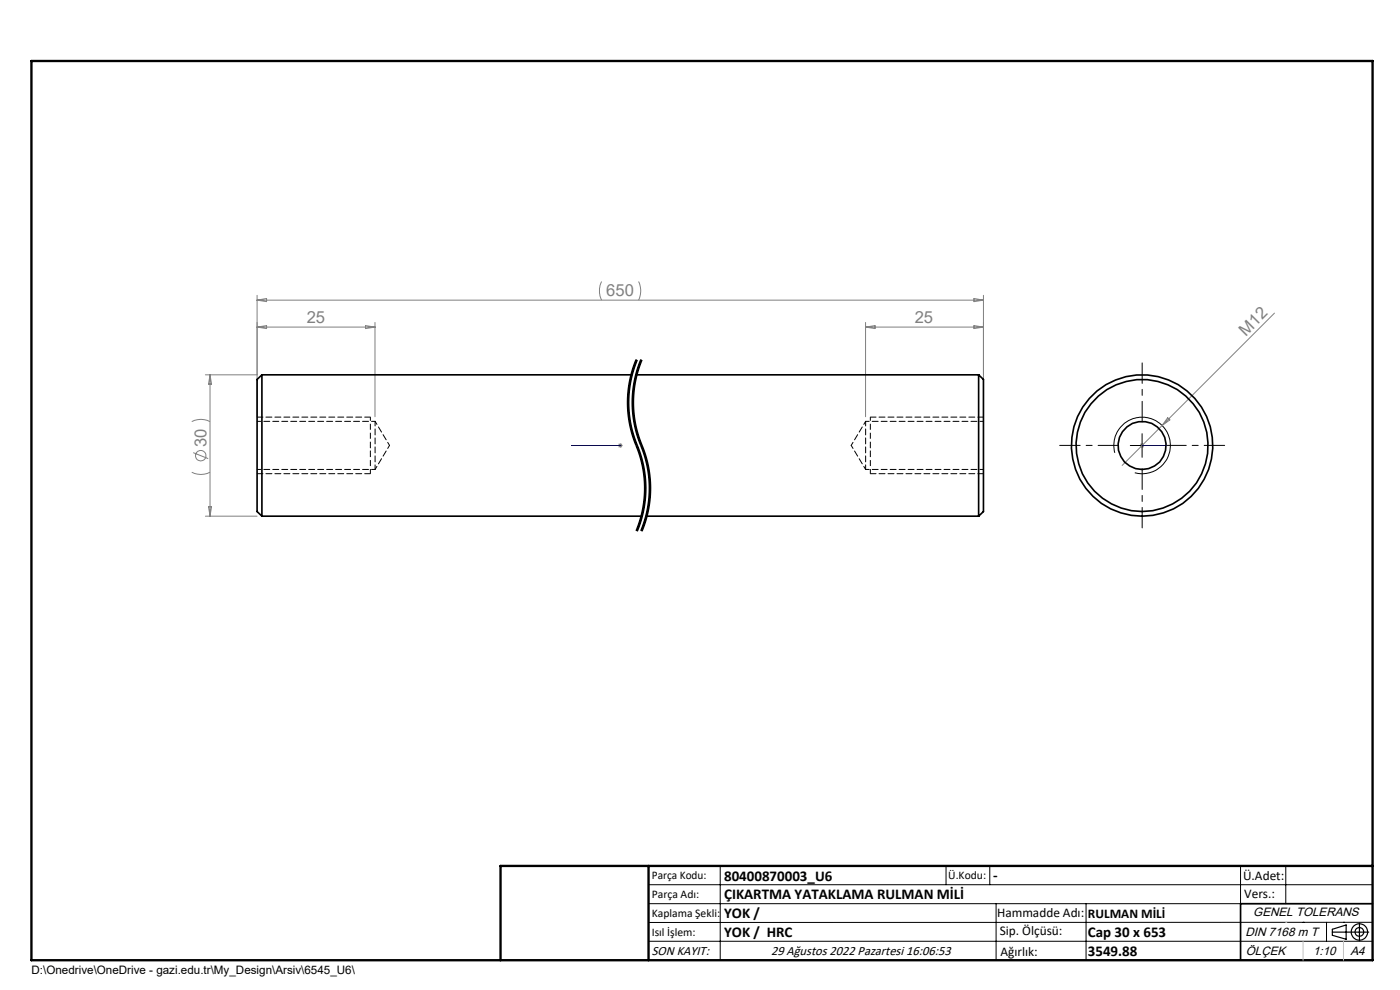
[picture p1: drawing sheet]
<svg xmlns="http://www.w3.org/2000/svg" width="297mm" height="210mm" viewBox="0 0 297 210" stroke-linecap="round" stroke-linejoin="round" font-family="sans-serif">
<g fill="none" stroke="#808080" stroke-width=".21">
<path d="M127.6 59.7a4.5 4.5 0 0 0 0 4M135.5 59.7a4.5 4.5 0 0 1 0 4M43.6 79.5h10.9M44.6 79.5v30M44.6 79.5l.3 2h-.7zM54.5 62.6v25.8M54.5 63.7l2.1-.4v.7zM54.5 63.7h154.1M54.5 69.4h25.1M54.5 69.4l2.1-.3v.6zM77.5 69.1l2.1 .3-2.1 .3zM79.6 68.4v20"/>
<path d="M183.6 68.4v20M183.6 69.4h25M183.6 69.4l2-.3v.6zM206.6 63.3l2 .4-2 .3zM206.6 69.1l2 .3-2 .3zM208.6 62.6v25.8M270.4 66.4l-32.3 32.3M40.7 89.4a4.3 4.3 0 0 1 3.9 0M41 96l3.2 1.3M131.1 94.5h1M131.2 94.1l.7 .8M131.6 94v1"/>
<path d="M131.9 94.1l-.7 .8M241.8 94.5h1M241.9 94.1l.7 .8M242.3 94v1M247.7 88.6l.5 .5-1.7 1.2zM40.7 100.2a4.3 4.3 0 0 0 3.9 0M43.6 109.5h10.9M44.2 107.5h.7l-.3 2z"/>
<circle cx="42.6" cy="96.7" r="1.11"/>
</g>
<g fill="none" stroke="#000" stroke-width=".21">
<path d="M134.5 78.3a23.5 23.5 0 0 0-1 8.1M134.9 76.2a23.8 23.8 0 0 0-1.8 8.8M135.1 76.3a24.1 24.1 0 0 0 .5 19.5 23.6 23.6 0 0 1-.5 16.9M135.2 76.4l-.7 1.9M135.5 78.3a23.5 23.5 0 0 0-1 8.1M135.9 76.2a23.8 23.8 0 0 0-1.8 8.8M136.1 76.3a24.1 24.1 0 0 0 .5 19.5 23.6 23.6 0 0 1-.5 16.9M136.2 76.4l-.7 1.9M133.1 85l.2 3.5 .5 2.7M133.5 86.4l.5 4.1 1.1 3.6M133.8 91.3l2 5.8M134.1 85l.2 3.5 .5 2.7"/>
<path d="M134.5 86.4a27.7 27.7 0 0 0 2.4 10l.3 .6a23.8 23.8 0 0 1 .8 7.6M134.8 91.3l2 5.8M135.1 94.1l.1 .3zM135.2 94.4l.3 .7a23.8 23.8 0 0 1 1.4 5.3M135.8 97.1l.5 2 .3 2.8M136.8 97.1l.5 2 .3 2.8M236.5 96.1a6 6 0 0 1 5.3-7.6 6 6 0 0 1 6.5 6.5 6 6 0 0 1-7.6 5.3M239.8 94.5h5M242.3 92v5M135.9 110.8l-.7 1.9M136 109.3l-1.1 3.3M136.6 101.9l.1 1.3a23.5 23.5 0 0 1-.7 6.1"/>
<path d="M136.8 110l-.9 2.6M136.9 106.7l-.9 4.1M136.9 100.4l.1 4.2M136.9 110.8l-.7 1.9M137 109.3l-.2 .7M137 104.6l-.1 2.1M137.6 101.9l.1 1.3a23.5 23.5 0 0 1-.7 6.1M138 104.6l-.4 3.5-.6 2.7M137.6 187.7h153.6M137.6 191.7h153.6M137.6 199.7h153.6M152.8 183.7v20"/>
<path d="M200.7 183.7v4M210 183.7v4M211.3 191.7v12M230.4 191.7v12M263.2 183.7v20M272.8 183.7v8M276.4 195.6h.1M281.4 195.6v4.1M285 195.6h.1M291.2 195.6l-153.6 .1"/>
</g>
<path d="M78.6 96v4.5M184.6 96v4.5" fill="none" stroke="#000" stroke-width=".21" stroke-dasharray="1.3 .6" stroke-dashoffset=".3" stroke-linecap="butt"/>
<path d="M78.6 88.5v6M184.6 88.5v6" fill="none" stroke="#000" stroke-width=".21" stroke-dasharray="1.3 .6" stroke-dashoffset=".5" stroke-linecap="butt"/>
<path d="M135.1 76.3a23.6 23.6 0 0 0 0 18.2M136.1 76.3a23.6 23.6 0 0 0 0 18.2M135.1 94.5a23.6 23.6 0 0 1 0 18.2M136.1 94.5a23.6 23.6 0 0 1 0 18.2" fill="none" stroke="#000" stroke-width=".21" stroke-dasharray="6.3 1.3 1.3 1.3" stroke-dashoffset="4" stroke-linecap="butt"/>
<g fill="none" stroke="#000" stroke-width=".25">
<path d="M282.6 197.7h7.8M282.6 197.1l3-.9v3l-3-.8zM288.4 195.8v3.8M106.2 203.7h185"/>
<circle cx="288.4" cy="197.7" r="1.74"/>
<circle cx="288.4" cy="197.7" r=".93"/>
</g>
<path d="M121.2 94.5h.5h-.5M121.2 94.5h10.4M131.4 94.5h.3zM131.6 94.5h.1M242.1 94.5h.3zM242.3 94.5h.1M242.3 94.5h5.2M247.5 94.5h-.6h.6" fill="none" stroke="#00f" stroke-width=".21"/>
<path d="M237.3 94.5h-12.5M242.3 89.5v-12.5M242.3 99.5v12.5M247.3 94.5h12.5" fill="none" stroke="#000" stroke-width=".21" stroke-dasharray="15.2 1.3 1.3 1.3" stroke-dashoffset="10.9"/>
<path d="M78.6 88.5h-24M208.6 88.5h-24M54.6 100.5h24M184.6 100.5h24" fill="none" stroke="#000" stroke-width=".21" stroke-dasharray="1.3 .6" stroke-dashoffset=".1"/>
<path d="M78.6 94.5v1.5M184.6 94.5v1.5" fill="none" stroke="#000" stroke-width=".21" stroke-dasharray="1.3 .6" stroke-dashoffset=".7"/>
<path d="M291.2 191.7h-28v12" fill="none" stroke="#000" stroke-width=".35"/>
<path d="M6.7 12.9h284.5v190.8h-284.5zM137.6 183.7v20M291.2 183.7h-185v20" fill="none" stroke="#000" stroke-width=".5"/>
<path d="M276.4 199.7v4M285 199.7v4" fill="none" stroke="#c0c0c0" stroke-width=".21"/>
<path d="M272.8 195.6h.1" fill="none" stroke="#c0c0c0" stroke-width=".25"/>
<g fill="#00f">
<path d="M246.9 94.5h.6zM242.1 94.5h.3z"/>
<path d="M131.4 94.5h.3zM121.2 94.5h.5z"/>
</g>
<g fill="none" stroke="#000" stroke-width=".35">
<path d="M55.6 79.5v30M55.6 79.5l-1.1 1v28l1.1 1M55.6 79.5h78.4M135 79.5h72.6M207.6 79.5v30M207.6 79.5l1 1v28l-1 1M55.6 109.5h80.5M137.1 109.5h70.5"/>
<circle cx="242.3" cy="94.5" r="15"/>
<circle cx="242.3" cy="94.5" r="14"/>
<circle cx="242.3" cy="94.5" r="5.1"/>
</g>
<path d="M79.6 99.6v-10.2M183.6 89.4v10.2" fill="none" stroke="#000" stroke-width=".21" stroke-dasharray="1.3 .6" stroke-dashoffset=".3"/>
<path d="M54.6 99.6h25M79.6 99.6l3-5.1M79.6 89.4h-25M82.6 94.5l-3-5.1M180.6 94.5l3 5.1M183.6 99.6h25M183.6 89.4l-3 5.1M208.6 89.4h-25" fill="none" stroke="#000" stroke-width=".21" stroke-dasharray="1.3 .6" stroke-dashoffset=".5"/>
<g font-size="3.5" fill="#808080">
<text x="128.6" y="62.8">650</text>
<text x="65.1" y="68.6">25</text>
<text x="194" y="68.6">25</text>
<text x="264.3" y="71.4" transform="rotate(-45 264.3 71.4)">M12</text>
<text x="43.8" y="94.9" transform="rotate(-90 43.8 94.9)">30</text>
</g>
<g font-size="3.2">
<text x="153.6" y="186.8">80400870003_U6</text>
<text x="153.6" y="190.8">ÇIKARTMA YATAKLAMA RULMAN MİLİ</text>
<text x="210.7" y="186.6">-</text>
<text x="153.6" y="194.8">YOK /</text>
<text x="153.6" y="198.8">YOK / HRC</text>
<text x="230.8" y="198.7">Cap 30 x 653</text>
<text x="230.8" y="202.8">3549.88</text>
</g>
<g font-size="2.8">
<text x="263.7" y="186.7">Ü.Adet:</text>
<text x="263.9" y="190.5">Vers.:</text>
<text x="211.5" y="194.5">Hammadde Adı:</text>
<text x="230.8" y="194.7">RULMAN MİLİ</text>
<text x="138.3" y="202.6">SON KAYIT:</text>
<text x="163.6" y="202.6">29 Ağustos 2022 Pazartesi 16:06:53</text>
<text x="212.1" y="198.4">Sip. Ölçüsü:</text>
<text x="212.2" y="202.7">Ağırlık:</text>
</g>
<g font-size="2.6">
<text x="265.9" y="194.4">GENEL TOLERANS</text>
<text x="264.2" y="198.5">DIN 7168 m T</text>
<text x="264.3" y="202.6">ÖLÇEK</text>
<text x="278.5" y="202.6">1:10</text>
<text x="286.5" y="202.6">A4</text>
</g>
<g font-size="2.5">
<text x="138.3" y="186.4">Parça Kodu:</text>
<text x="138.3" y="190.5">Parça Adı:</text>
<text x="201.2" y="186.5">Ü.Kodu:</text>
<text x="138.3" y="194.5">Kaplama Şekli:</text>
<text x="138.3" y="198.6">Isıl İşlem:</text>
<text x="6.7" y="206.7">D:\Onedrive\OneDrive - gazi.edu.tr\My_Design\Arsiv\6545_U6\</text>
</g>
</svg>
